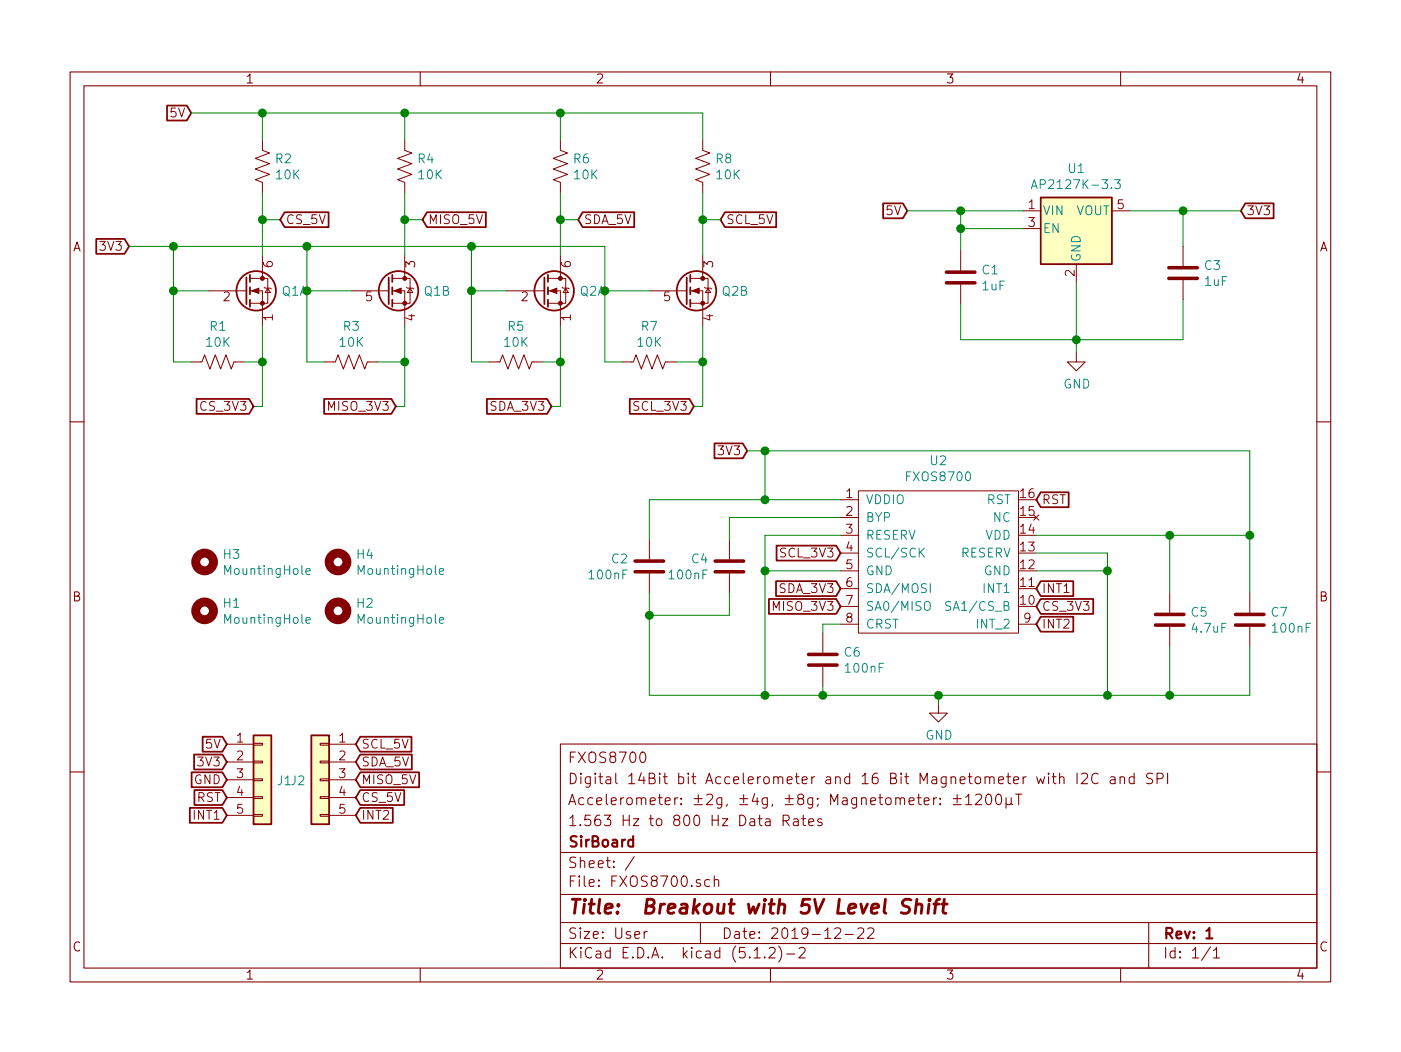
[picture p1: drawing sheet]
EESchema Schematic File Version 4
LIBS:FXOS8700-cache
EELAYER 29 0
EELAYER END
$Descr User 7874 5906
encoding utf-8
Sheet 1 1
Title " Breakout with 5V Level Shift"
Date "2019-12-22"
Rev "1"
Comp "SirBoard"
Comment1 "1.563 Hz to 800 Hz Data Rates"
Comment2 "Accelerometer: ±2g, ±4g, ±8g; Magnetometer: ±1200μT"
Comment3 "Digital 14Bit bit Accelerometer and 16 Bit Magnetometer with I2C and SPI"
Comment4 "FXOS8700"
$EndDescr
Wire Wire Line
	5400 1700 5400 1900
Wire Wire Line
	5400 1900 6050 1900
Connection ~ 6050 1900
Wire Wire Line
	5750 1175 5400 1175
Wire Wire Line
	5400 1175 5400 1275
Wire Wire Line
	5400 1275 5750 1275
Wire Wire Line
	5400 1275 5400 1400
Connection ~ 5400 1275
Wire Wire Line
	6350 1175 6650 1175
Wire Wire Line
	6650 1175 6650 1375
Text GLabel 5100 1175 0    50   Input ~ 0
5V
Wire Wire Line
	5100 1175 5400 1175
Connection ~ 5400 1175
Text GLabel 6975 1175 2    50   Input ~ 0
3V3
Connection ~ 6650 1175
$Comp
L power:GND #PWR0101
U 1 1
P 6050 1975
F 0 "#PWR0101" H 6050 1725 50  0001 C CNN
F 1 "GND" H 6054 1803 50  0000 C CNN
F 2 "" H 6050 1975 50  0001 C CNN
F 3 "" H 6050 1975 50  0001 C CNN
	1    6050 1975
	1    0    0    -1  
$EndComp
Wire Wire Line
	6050 1975 6050 1900
Text GLabel 4200 2525 0    50   Input ~ 0
3V3
Text GLabel 1075 625  0    50   Input ~ 0
5V
Wire Wire Line
	6650 1900 6050 1900
Wire Wire Line
	6650 1675 6650 1900
$Comp
L Regulator_Linear:AP2127K-3.3 U1
U 1 1
P 6050 1275
F 0 "U1" H 6050 1615 50  0000 C CNN
F 1 "AP2127K-3.3" H 6050 1525 50  0000 C CNN
F 2 "Package_TO_SOT_SMD:SOT-23-5" H 6050 1600 50  0001 C CNN
F 3 "https://www.diodes.com/assets/Datasheets/AP2127.pdf" H 6050 1375 50  0001 C CNN
F 4 "C156285" H 6050 1275 50  0001 C CNN "Part"
	1    6050 1275
	1    0    0    -1  
$EndComp
Wire Wire Line
	6050 1575 6050 1900
$Comp
L Device:Q_DUAL_NMOS_S1G1D2S2G2D1 Q1
U 1 1
P 1375 1625
F 0 "Q1" H 1581 1625 50  0000 L CNN
F 1 "BSS138DW" H 1580 1580 50  0001 L CNN
F 2 "Package_TO_SOT_SMD:SOT-363_SC-70-6" H 1575 1625 50  0001 C CNN
F 3 "~" H 1575 1625 50  0001 C CNN
	1    1375 1625
	1    0    0    -1  
$EndComp
$Comp
L Device:Q_DUAL_NMOS_S1G1D2S2G2D1 Q1
U 2 1
P 2175 1625
F 0 "Q1" H 2380 1625 50  0000 L CNN
F 1 "BSS138DW" H 2380 1580 50  0001 L CNN
F 2 "Package_TO_SOT_SMD:SOT-363_SC-70-6" H 2375 1625 50  0001 C CNN
F 3 "~" H 2375 1625 50  0001 C CNN
	2    2175 1625
	1    0    0    -1  
$EndComp
$Comp
L Device:R_US R2
U 1 1
P 1475 925
F 0 "R2" H 1543 970 50  0000 L CNN
F 1 "10K" H 1543 880 50  0000 L CNN
F 2 "Resistor_SMD:R_0603_1608Metric" V 1515 915 50  0001 C CNN
F 3 "~" H 1475 925 50  0001 C CNN
F 4 "C99198" H 1475 925 50  0001 C CNN "Part"
	1    1475 925 
	1    0    0    -1  
$EndComp
$Comp
L Device:R_US R4
U 1 1
P 2275 925
F 0 "R4" H 2343 970 50  0000 L CNN
F 1 "10K" H 2343 880 50  0000 L CNN
F 2 "Resistor_SMD:R_0603_1608Metric" V 2315 915 50  0001 C CNN
F 3 "~" H 2275 925 50  0001 C CNN
F 4 "C99198" H 2275 925 50  0001 C CNN "Part"
	1    2275 925 
	1    0    0    -1  
$EndComp
$Comp
L Device:R_US R1
U 1 1
P 1225 2025
F 0 "R1" V 1022 2025 50  0000 C CNN
F 1 "10K" V 1112 2025 50  0000 C CNN
F 2 "Resistor_SMD:R_0603_1608Metric" V 1265 2015 50  0001 C CNN
F 3 "~" H 1225 2025 50  0001 C CNN
F 4 "C99198" V 1225 2025 50  0001 C CNN "Part"
	1    1225 2025
	0    1    1    0   
$EndComp
Wire Wire Line
	2275 625  2275 775 
Wire Wire Line
	1475 775  1475 625 
Wire Wire Line
	2275 1075 2275 1225
Wire Wire Line
	1175 1625 975  1625
Wire Wire Line
	975  1625 975  2025
Wire Wire Line
	975  2025 1075 2025
Wire Wire Line
	1375 2025 1475 2025
Wire Wire Line
	1475 2025 1475 1825
Wire Wire Line
	1825 2025 1725 2025
Wire Wire Line
	1725 2025 1725 1625
Wire Wire Line
	1725 1625 1975 1625
Wire Wire Line
	2125 2025 2275 2025
Wire Wire Line
	2275 2025 2275 1825
Wire Wire Line
	2275 625  1475 625 
Wire Wire Line
	1075 625  1475 625 
Connection ~ 1475 625 
Text GLabel 725  1375 0    50   Input ~ 0
3V3
Wire Wire Line
	725  1375 975  1375
Wire Wire Line
	975  1375 975  1625
Connection ~ 975  1625
Wire Wire Line
	1475 1075 1475 1225
Wire Wire Line
	975  1375 1725 1375
Wire Wire Line
	1725 1375 1725 1625
Connection ~ 975  1375
Connection ~ 1725 1625
Text GLabel 3900 2275 0    50   Input ~ 0
SCL_3V3
Text GLabel 3100 2275 0    50   Input ~ 0
SDA_3V3
Wire Wire Line
	2275 2025 2275 2275
Wire Wire Line
	2275 2275 2225 2275
Connection ~ 2275 2025
Wire Wire Line
	1475 2025 1475 2275
Wire Wire Line
	1475 2275 1425 2275
Connection ~ 1475 2025
Text GLabel 4050 1225 2    50   Input ~ 0
SCL_5V
Text GLabel 3250 1225 2    50   Input ~ 0
SDA_5V
Connection ~ 2275 1225
Wire Wire Line
	2275 1225 2275 1425
Wire Wire Line
	1575 1225 1475 1225
Connection ~ 1475 1225
Wire Wire Line
	1475 1225 1475 1425
Wire Wire Line
	2275 1225 2375 1225
Text GLabel 2000 4175 2    50   Input ~ 0
SCL_5V
Text GLabel 2000 4275 2    50   Input ~ 0
SDA_5V
Text GLabel 1275 4275 0    50   Input ~ 0
3V3
Text GLabel 1275 4175 0    50   Input ~ 0
5V
$Comp
L Mechanical:MountingHole H4
U 1 1
P 1900 3150
F 0 "H4" H 2000 3195 50  0000 L CNN
F 1 "MountingHole" H 2000 3105 50  0000 L CNN
F 2 "SirBoardLibrary:MountingHole_M2.5_SirBoard" H 1900 3150 50  0001 C CNN
F 3 "~" H 1900 3150 50  0001 C CNN
	1    1900 3150
	1    0    0    -1  
$EndComp
$Comp
L Mechanical:MountingHole H3
U 1 1
P 1150 3150
F 0 "H3" H 1250 3195 50  0000 L CNN
F 1 "MountingHole" H 1250 3105 50  0000 L CNN
F 2 "SirBoardLibrary:MountingHole_M2.5_SirBoard" H 1150 3150 50  0001 C CNN
F 3 "~" H 1150 3150 50  0001 C CNN
	1    1150 3150
	1    0    0    -1  
$EndComp
$Comp
L power:GND #PWR0106
U 1 1
P 5275 3950
F 0 "#PWR0106" H 5275 3700 50  0001 C CNN
F 1 "GND" H 5279 3778 50  0000 C CNN
F 2 "" H 5275 3950 50  0001 C CNN
F 3 "" H 5275 3950 50  0001 C CNN
	1    5275 3950
	1    0    0    -1  
$EndComp
Text GLabel 5825 3300 2    50   Input ~ 0
INT1
Text GLabel 5825 3500 2    50   Input ~ 0
INT2
Text GLabel 1275 4575 0    50   Input ~ 0
INT1
Text GLabel 2000 4575 2    50   Input ~ 0
INT2
Text GLabel 1275 4375 0    50   Input ~ 0
GND
Wire Wire Line
	6650 1175 6975 1175
$Comp
L Mechanical:MountingHole H2
U 1 1
P 1900 3425
F 0 "H2" H 2000 3470 50  0000 L CNN
F 1 "MountingHole" H 2000 3380 50  0000 L CNN
F 2 "SirBoardLibrary:MountingHole_M2.5_SirBoard" H 1900 3425 50  0001 C CNN
F 3 "~" H 1900 3425 50  0001 C CNN
	1    1900 3425
	1    0    0    -1  
$EndComp
$Comp
L Mechanical:MountingHole H1
U 1 1
P 1150 3425
F 0 "H1" H 1250 3470 50  0000 L CNN
F 1 "MountingHole" H 1250 3380 50  0000 L CNN
F 2 "SirBoardLibrary:MountingHole_M2.5_SirBoard" H 1150 3425 50  0001 C CNN
F 3 "~" H 1150 3425 50  0001 C CNN
	1    1150 3425
	1    0    0    -1  
$EndComp
$Comp
L Device:R_US R3
U 1 1
P 1975 2025
F 0 "R3" V 1772 2025 50  0000 C CNN
F 1 "10K" V 1862 2025 50  0000 C CNN
F 2 "Resistor_SMD:R_0603_1608Metric" V 2015 2015 50  0001 C CNN
F 3 "~" H 1975 2025 50  0001 C CNN
F 4 "C99198" V 1975 2025 50  0001 C CNN "Part"
	1    1975 2025
	0    1    1    0   
$EndComp
$Comp
L Device:C C1
U 1 1
P 5400 1550
F 0 "C1" H 5515 1595 50  0000 L CNN
F 1 "1uF" H 5515 1505 50  0000 L CNN
F 2 "Capacitor_SMD:C_0603_1608Metric" H 5438 1400 50  0001 C CNN
F 3 "~" H 5400 1550 50  0001 C CNN
F 4 "C29936" H 5400 1550 50  0001 C CNN "Part"
	1    5400 1550
	1    0    0    -1  
$EndComp
$Comp
L Device:C C3
U 1 1
P 6650 1525
F 0 "C3" H 6765 1570 50  0000 L CNN
F 1 "1uF" H 6765 1480 50  0000 L CNN
F 2 "Capacitor_SMD:C_0603_1608Metric" H 6688 1375 50  0001 C CNN
F 3 "~" H 6650 1525 50  0001 C CNN
F 4 "C29936" H 6650 1525 50  0001 C CNN "Part"
	1    6650 1525
	1    0    0    -1  
$EndComp
$Comp
L Device:C C5
U 1 1
P 6575 3475
F 0 "C5" H 6690 3520 50  0000 L CNN
F 1 "4.7uF" H 6690 3430 50  0000 L CNN
F 2 "Capacitor_SMD:C_0805_2012Metric" H 6613 3325 50  0001 C CNN
F 3 "~" H 6575 3475 50  0001 C CNN
F 4 "C87998" H 6575 3475 50  0001 C CNN "Part"
	1    6575 3475
	1    0    0    -1  
$EndComp
$Comp
L Device:C C4
U 1 1
P 4100 3175
F 0 "C4" H 4215 3220 50  0000 L CNN
F 1 "100nF" H 4215 3130 50  0000 L CNN
F 2 "Capacitor_SMD:C_0603_1608Metric" H 4138 3025 50  0001 C CNN
F 3 "~" H 4100 3175 50  0001 C CNN
F 4 "C42998" H 4100 3175 50  0001 C CNN "Part"
	1    4100 3175
	-1   0    0    -1  
$EndComp
$Comp
L Device:C C2
U 1 1
P 3650 3175
F 0 "C2" H 3765 3220 50  0000 L CNN
F 1 "100nF" H 3765 3130 50  0000 L CNN
F 2 "Capacitor_SMD:C_0603_1608Metric" H 3688 3025 50  0001 C CNN
F 3 "~" H 3650 3175 50  0001 C CNN
F 4 "C42998" H 3650 3175 50  0001 C CNN "Part"
	1    3650 3175
	-1   0    0    -1  
$EndComp
Text GLabel 4725 3300 0    50   Input ~ 0
SDA_3V3
Text GLabel 4725 3100 0    50   Input ~ 0
SCL_3V3
Wire Wire Line
	4100 3025 4100 2900
Wire Wire Line
	4100 2900 4725 2900
Wire Wire Line
	3650 3025 3650 2800
Wire Wire Line
	3650 2800 4300 2800
Wire Wire Line
	3650 3325 3650 3450
Wire Wire Line
	3650 3450 4100 3450
Wire Wire Line
	4100 3450 4100 3325
Wire Wire Line
	3650 3450 3650 3900
Wire Wire Line
	3650 3900 4300 3900
Connection ~ 3650 3450
Wire Wire Line
	5825 3200 6225 3200
Wire Wire Line
	4725 3200 4300 3200
Wire Wire Line
	4300 3200 4300 3900
Wire Wire Line
	4300 2525 4300 2800
Connection ~ 4300 2800
Wire Wire Line
	4300 2800 4725 2800
Wire Wire Line
	4200 2525 4300 2525
Connection ~ 4300 2525
Wire Wire Line
	7025 2525 7025 3000
Wire Wire Line
	5275 3950 5275 3900
Wire Wire Line
	5275 3900 6225 3900
Wire Wire Line
	6575 3000 6575 3325
Wire Wire Line
	6575 3625 6575 3900
Wire Wire Line
	6575 3900 6225 3900
Connection ~ 6225 3900
$Comp
L SirBoard_Library:FXOS8700 U2
U 1 1
P 5275 3150
F 0 "U2" H 5275 3722 50  0000 C CNN
F 1 "FXOS8700" H 5275 3632 50  0000 C CNN
F 2 "SirBoardLibrary:QFN-COL-16-P=0.5" H 4925 3200 50  0001 C CNN
F 3 "" H 4925 3200 50  0001 C CNN
F 4 "C432308" H 5275 3150 50  0001 C CNN "Part"
	1    5275 3150
	1    0    0    -1  
$EndComp
Text GLabel 5825 2800 2    50   Input ~ 0
RST
$Comp
L Device:C C6
U 1 1
P 4625 3700
F 0 "C6" H 4740 3745 50  0000 L CNN
F 1 "100nF" H 4740 3655 50  0000 L CNN
F 2 "Capacitor_SMD:C_0603_1608Metric" H 4663 3550 50  0001 C CNN
F 3 "~" H 4625 3700 50  0001 C CNN
F 4 "C42998" H 4625 3700 50  0001 C CNN "Part"
	1    4625 3700
	1    0    0    -1  
$EndComp
Wire Wire Line
	4625 3850 4625 3900
Wire Wire Line
	4625 3900 5275 3900
Connection ~ 5275 3900
Wire Wire Line
	4625 3550 4625 3500
Wire Wire Line
	4625 3500 4725 3500
Wire Wire Line
	4300 3900 4625 3900
Connection ~ 4300 3900
Connection ~ 4625 3900
$Comp
L Device:C C7
U 1 1
P 7025 3475
F 0 "C7" H 7140 3520 50  0000 L CNN
F 1 "100nF" H 7140 3430 50  0000 L CNN
F 2 "Capacitor_SMD:C_0603_1608Metric" H 7063 3325 50  0001 C CNN
F 3 "~" H 7025 3475 50  0001 C CNN
F 4 "C42998" H 7025 3475 50  0001 C CNN "Part"
	1    7025 3475
	1    0    0    -1  
$EndComp
Wire Wire Line
	7025 3325 7025 3000
Wire Wire Line
	7025 3000 6575 3000
Connection ~ 6575 3000
Wire Wire Line
	7025 3625 7025 3900
Wire Wire Line
	7025 3900 6575 3900
Connection ~ 6575 3900
Connection ~ 7025 3000
Wire Wire Line
	5825 3000 6575 3000
Wire Wire Line
	4300 2525 7025 2525
Wire Wire Line
	4725 3000 4300 3000
Wire Wire Line
	4300 3000 4300 3200
Connection ~ 4300 3200
Wire Wire Line
	5825 3100 6225 3100
Wire Wire Line
	6225 3100 6225 3200
Connection ~ 6225 3200
$Comp
L Device:Q_DUAL_NMOS_S1G1D2S2G2D1 Q2
U 1 1
P 3050 1625
F 0 "Q2" H 3256 1625 50  0000 L CNN
F 1 "BSS138DW" H 3255 1580 50  0001 L CNN
F 2 "Package_TO_SOT_SMD:SOT-363_SC-70-6" H 3250 1625 50  0001 C CNN
F 3 "~" H 3250 1625 50  0001 C CNN
	1    3050 1625
	1    0    0    -1  
$EndComp
$Comp
L Device:Q_DUAL_NMOS_S1G1D2S2G2D1 Q2
U 2 1
P 3850 1625
F 0 "Q2" H 4055 1625 50  0000 L CNN
F 1 "BSS138DW" H 4055 1580 50  0001 L CNN
F 2 "Package_TO_SOT_SMD:SOT-363_SC-70-6" H 4050 1625 50  0001 C CNN
F 3 "~" H 4050 1625 50  0001 C CNN
	2    3850 1625
	1    0    0    -1  
$EndComp
$Comp
L Device:R_US R6
U 1 1
P 3150 925
F 0 "R6" H 3218 970 50  0000 L CNN
F 1 "10K" H 3218 880 50  0000 L CNN
F 2 "Resistor_SMD:R_0603_1608Metric" V 3190 915 50  0001 C CNN
F 3 "~" H 3150 925 50  0001 C CNN
F 4 "C99198" H 3150 925 50  0001 C CNN "Part"
	1    3150 925 
	1    0    0    -1  
$EndComp
$Comp
L Device:R_US R8
U 1 1
P 3950 925
F 0 "R8" H 4018 970 50  0000 L CNN
F 1 "10K" H 4018 880 50  0000 L CNN
F 2 "Resistor_SMD:R_0603_1608Metric" V 3990 915 50  0001 C CNN
F 3 "~" H 3950 925 50  0001 C CNN
F 4 "C99198" H 3950 925 50  0001 C CNN "Part"
	1    3950 925 
	1    0    0    -1  
$EndComp
$Comp
L Device:R_US R5
U 1 1
P 2900 2025
F 0 "R5" V 2697 2025 50  0000 C CNN
F 1 "10K" V 2787 2025 50  0000 C CNN
F 2 "Resistor_SMD:R_0603_1608Metric" V 2940 2015 50  0001 C CNN
F 3 "~" H 2900 2025 50  0001 C CNN
F 4 "C99198" V 2900 2025 50  0001 C CNN "Part"
	1    2900 2025
	0    1    1    0   
$EndComp
Wire Wire Line
	3950 625  3950 775 
Wire Wire Line
	3150 775  3150 625 
Wire Wire Line
	3950 1075 3950 1225
Wire Wire Line
	2850 1625 2650 1625
Wire Wire Line
	2650 1625 2650 2025
Wire Wire Line
	2650 2025 2750 2025
Wire Wire Line
	3050 2025 3150 2025
Wire Wire Line
	3150 2025 3150 1825
Wire Wire Line
	3500 2025 3400 2025
Wire Wire Line
	3400 2025 3400 1625
Wire Wire Line
	3400 1625 3650 1625
Wire Wire Line
	3800 2025 3950 2025
Wire Wire Line
	3950 2025 3950 1825
Wire Wire Line
	3950 625  3150 625 
Wire Wire Line
	2275 625  3150 625 
Connection ~ 3150 625 
Wire Wire Line
	1725 1375 2650 1375
Wire Wire Line
	2650 1375 2650 1625
Connection ~ 2650 1625
Wire Wire Line
	3150 1075 3150 1225
Wire Wire Line
	2650 1375 3400 1375
Wire Wire Line
	3400 1375 3400 1625
Connection ~ 2650 1375
Connection ~ 3400 1625
Text GLabel 2225 2275 0    50   Input ~ 0
MISO_3V3
Text GLabel 1425 2275 0    50   Input ~ 0
CS_3V3
Wire Wire Line
	3950 2025 3950 2275
Wire Wire Line
	3950 2275 3900 2275
Connection ~ 3950 2025
Wire Wire Line
	3150 2025 3150 2275
Wire Wire Line
	3150 2275 3100 2275
Connection ~ 3150 2025
Text GLabel 2375 1225 2    50   Input ~ 0
MISO_5V
Text GLabel 1575 1225 2    50   Input ~ 0
CS_5V
Connection ~ 3950 1225
Wire Wire Line
	3950 1225 3950 1425
Wire Wire Line
	3250 1225 3150 1225
Connection ~ 3150 1225
Wire Wire Line
	3150 1225 3150 1425
Wire Wire Line
	3950 1225 4050 1225
$Comp
L Device:R_US R7
U 1 1
P 3650 2025
F 0 "R7" V 3447 2025 50  0000 C CNN
F 1 "10K" V 3537 2025 50  0000 C CNN
F 2 "Resistor_SMD:R_0603_1608Metric" V 3690 2015 50  0001 C CNN
F 3 "~" H 3650 2025 50  0001 C CNN
F 4 "C99198" V 3650 2025 50  0001 C CNN "Part"
	1    3650 2025
	0    1    1    0   
$EndComp
Connection ~ 1725 1375
Connection ~ 2275 625 
Text GLabel 2000 4375 2    50   Input ~ 0
MISO_5V
Text GLabel 2000 4475 2    50   Input ~ 0
CS_5V
Text GLabel 4725 3400 0    50   Input ~ 0
MISO_3V3
Wire Wire Line
	6225 3200 6225 3900
Text GLabel 5825 3400 2    50   Input ~ 0
CS_3V3
Text GLabel 1275 4475 0    50   Input ~ 0
RST
$Comp
L Connector_Generic:Conn_01x05 J1
U 1 1
P 1475 4375
F 0 "J1" H 1554 4372 50  0000 L CNN
F 1 "Conn_01x05" H 1554 4327 50  0001 L CNN
F 2 "Connector_PinHeader_2.54mm:PinHeader_1x05_P2.54mm_Vertical" H 1475 4375 50  0001 C CNN
F 3 "~" H 1475 4375 50  0001 C CNN
	1    1475 4375
	1    0    0    -1  
$EndComp
$Comp
L Connector_Generic:Conn_01x05 J2
U 1 1
P 1800 4375
F 0 "J2" H 1879 4372 50  0000 L CNN
F 1 "Conn_01x05" H 1879 4327 50  0001 L CNN
F 2 "Connector_PinHeader_2.54mm:PinHeader_1x05_P2.54mm_Vertical" H 1800 4375 50  0001 C CNN
F 3 "~" H 1800 4375 50  0001 C CNN
	1    1800 4375
	-1   0    0    -1  
$EndComp
$EndSCHEMATC
